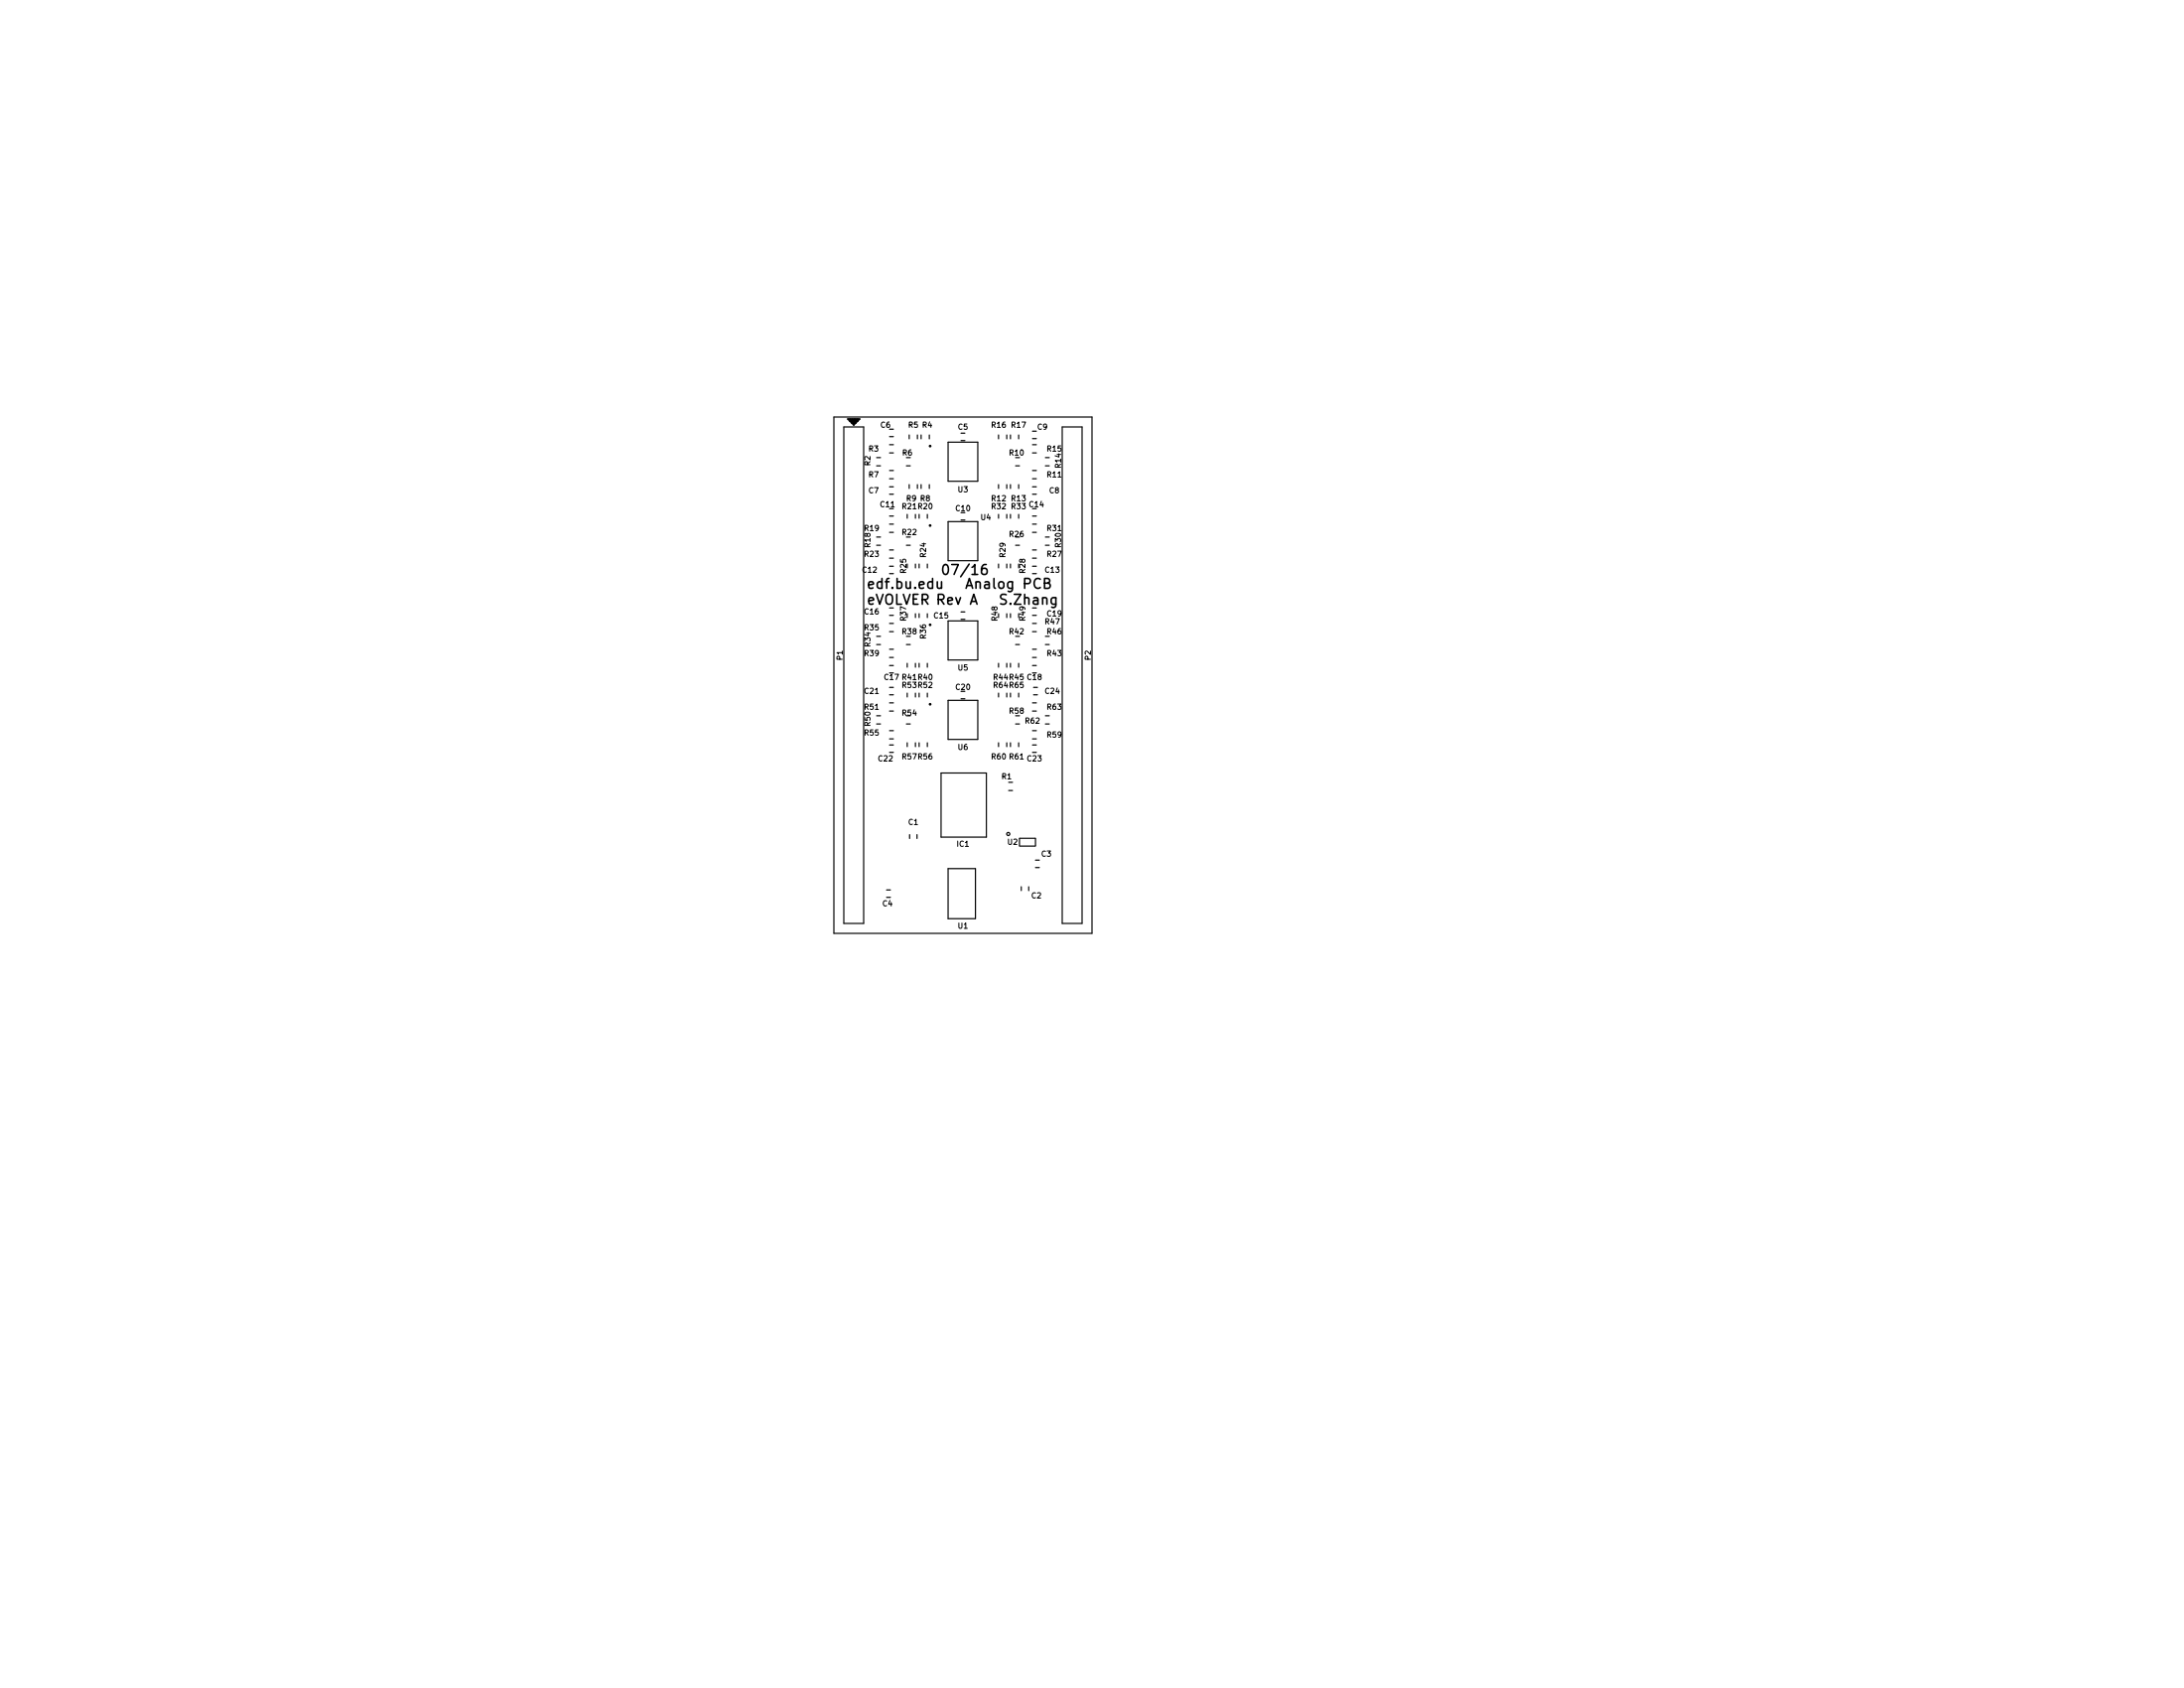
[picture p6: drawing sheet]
<svg xmlns="http://www.w3.org/2000/svg" width="279mm" height="216mm" viewBox="0 0 279 216" stroke-linecap="round" stroke-linejoin="round" font-family="sans-serif">
<path d="M108.5 53.6h1.5l-.8 .8zM108.7 53.6l.5 .5 .5-.5v.2h-1zM109 53.6l.2 .2 .3-.2v.5h-.5zM109.5 53.8l-.3-.2v.8M120.8 72.3l.2-.1a.79 .79 0 0 1 0 1.3h-.1a.84 .84 0 0 1-.1-1.2zM126.2 72.2a.5 .5 0 0 0-.6 .5v.5l.1 .2 .3 .1 .2-.1 .1-.5-.1-.2h-.4l-.2 .2" fill="none" stroke="#000" stroke-width=".2"/>
<g fill="none" stroke="#000" stroke-width=".15">
<path d="M106.7 53.3h33v66.1h-33zM107.9 54.6h2.6v63.5h-2.6zM112.1 59.6h.5M112.1 58.5h.5M113.8 55.8h.5M113.8 54.9h.5M113.8 57.9h.5M113.8 56.9h.5M116 59.6h.5M116.3 55.6v.5M117.4 55.6v.5M117.8 55.6v.5"/>
<path d="M118.9 55.6v.5M121.3 56.6h3.8v5h-3.8zM122.9 55.4h.5M122.9 56.4h.5M127.7 55.6v.5M128.8 55.6v.5M129.3 55.6v.5M129.9 59.6h.5M130.3 55.6v.5M132.1 55.2h.5M132.1 56.1h.5M132.1 57.9h.5"/>
<path d="M132.1 56.9h.5M133.7 59.6h.5M133.7 58.5h.5M135.9 54.6h2.5v63.5h-2.5zM112.1 69.7h.5M112.1 68.7h.5M113.8 62.3h.5M113.8 63.2h.5M113.8 66h.5M113.8 73.4h.5M113.8 72.4h.5M113.8 78.7h.5"/>
<path d="M113.8 60.2h.5M113.8 61.2h.5M113.8 68.1h.5M113.8 67h.5M113.8 70.3h.5M113.8 71.4h.5M113.8 79.7h.5M116 69.7h.5M116.1 65.8v.5M116.3 62v.5M117.1 65.8v.5M117.1 72.1v.5"/>
<path d="M117.1 78.5v.5M117.4 62v.5M117.6 65.8v.5M117.6 72.1v.5M117.6 78.5v.5M117.8 62v.5M118.6 65.8v.5M118.6 72.1v.5M118.6 78.5v.5M118.9 62v.5M121.3 66.7h3.8v5h-3.8zM121.3 79.4h3.8v5h-3.8z"/>
<path d="M122.9 66.5h.5M122.9 78.3h.5M122.9 79.2h.5M127.7 62v.5M127.7 65.8v.5M127.7 72.1v.5M128.8 62v.5M128.8 65.8v.5M128.8 72.1v.5M128.8 78.5v.5M129.3 62v.5M129.3 65.8v.5"/>
<path d="M129.3 72.1v.5M129.3 78.5v.5M129.9 69.7h.5M130.3 62v.5M130.3 65.8v.5M132.1 62.3h.5M132.1 63.2h.5M132.1 66h.5M132.1 73.4h.5M132.1 72.4h.5M132.1 78.7h.5M132.1 60.2h.5"/>
<path d="M132.1 61.2h.5M132.1 68.1h.5M132.1 67h.5M132.1 70.3h.5M132.1 71.4h.5M132.1 79.7h.5M133.7 69.7h.5M133.7 68.7h.5M112.1 82.4h.5M112.1 81.4h.5M112.1 92.6h.5M112.1 91.5h.5"/>
<path d="M113.8 94.5h.5M113.8 93.5h.5M113.8 85.1h.5M113.8 88.9h.5M113.8 87.9h.5M113.8 96.2h.5M113.8 95.3h.5M113.8 80.8h.5M113.8 83h.5M113.8 84.1h.5M113.8 90.9h.5M113.8 89.9h.5"/>
<path d="M116 82.4h.5M116 92.6h.5M116.1 84.8v.5M116.1 88.7v.4M116.1 95v.5M117.1 84.8v.5M117.1 88.7v.4M117.1 95v.5M117.6 84.8v.5M117.6 88.7v.4M117.6 95v.5M118.6 84.8v.5"/>
<path d="M118.6 88.7v.4M118.6 95v.5M120.4 98.9h5.8v8.2h-5.8zM121.3 89.6h3.8v5h-3.8zM122.9 89.4h.5M127.7 84.8v.5M127.7 88.7v.4M127.7 95v.5M128.8 84.8v.5M128.8 88.7v.4M128.8 95v.5M129.3 84.8v.5"/>
<path d="M129.3 88.7v.4M129.3 95v.5M129.9 82.4h.5M129.9 92.6h.5M130.3 84.8v.5M130.3 88.7v.4M130.3 95v.5M132.1 94.5h.5M132.1 93.5h.5M132.1 85.1h.5M132.1 96.2h.5M132.1 95.3h.5"/>
<path d="M132.1 80.8h.5M132.1 83h.5M132.1 84.1h.5M132.1 90.9h.5M132.1 89.9h.5M132.2 88.9h.5M132.2 87.9h.5M133.7 82.4h.5M133.7 81.4h.5M133.7 92.6h.5M133.7 91.5h.5M113.4 114.8h.5"/>
<path d="M113.4 113.8h.5M116.4 106.7v.5M117.3 106.7v.5M121.3 111.1h3.5v6.4h-3.5zM129 101.1h.5M129 100.1h.5M130.4 108.2h2M130.4 107.2h2M130.7 113.4v.5M131.6 113.4v.5M132.5 110h.5M132.5 111h.5"/>
<path d="M132.5 107.2v1"/>
<circle cx="119" cy="57.1" r=".1"/>
<circle cx="119" cy="79.9" r=".1"/>
<circle cx="119" cy="67.2" r=".1"/>
<circle cx="119" cy="90.1" r=".1"/>
<circle cx="129" cy="106.7" r=".2"/>
</g>
<g font-size="1.8">
<text x="110.8" y="77.3">eVOLVER Rev A</text>
<text x="111.4" y="75.3">edf.bu.edu</text>
<text x="121.2" y="73.5">07/16</text>
<text x="123.9" y="75.3">Analog PCB</text>
<text x="128.1" y="77.3">S.Zhang</text>
</g>
<g font-size="1">
<text x="111.1" y="57.7">R3</text>
<text x="111.3" y="59.5" transform="rotate(-90 111.3 59.5)">R2</text>
<text x="112.7" y="54.7">C6</text>
<text x="115.5" y="58.3">R6</text>
<text x="116.2" y="54.7">R5 R4</text>
<text x="122.6" y="55">C5</text>
<text x="126.9" y="54.7">R16</text>
<text x="129.2" y="58.3">R10</text>
<text x="129.4" y="54.7">R17</text>
<text x="132.7" y="55">C9</text>
<text x="134" y="57.7">R15</text>
<text x="135.7" y="59.8" transform="rotate(-90 135.7 59.8)">R14</text>
<text x="111.1" y="61">R7</text>
<text x="111.1" y="63.1">C7</text>
<text x="112.7" y="64.9">C11</text>
<text x="115.5" y="65.1">R21 R20</text>
<text x="116" y="64.1">R9 R8</text>
<text x="122.3" y="65.4">C10</text>
<text x="122.6" y="63">U3</text>
<text x="126.9" y="64.1">R12</text>
<text x="126.9" y="65.1">R32</text>
<text x="129.4" y="64.1">R13</text>
<text x="129.4" y="65.1">R33</text>
<text x="131.7" y="64.9">C14</text>
<text x="134" y="61">R11</text>
<text x="134.3" y="63.1">C8</text>
<text x="110.6" y="67.9">R19</text>
<text x="110.6" y="71.2">R23</text>
<text x="111.3" y="70" transform="rotate(-90 111.3 70)">R18</text>
<text x="115.5" y="68.4">R22</text>
<text x="118.5" y="71.2" transform="rotate(-90 118.5 71.2)">R24</text>
<text x="125.5" y="66.5">U4</text>
<text x="128.6" y="71.2" transform="rotate(-90 128.6 71.2)">R29</text>
<text x="129.2" y="68.7">R26</text>
<text x="134" y="71.2">R27</text>
<text x="134" y="67.9">R31</text>
<text x="135.7" y="70" transform="rotate(-90 135.7 70)">R30</text>
<text x="110.4" y="73.2">C12</text>
<text x="115.9" y="73.3" transform="rotate(-90 115.9 73.3)">R25</text>
<text x="131.2" y="73.3" transform="rotate(-90 131.2 73.3)">R28</text>
<text x="133.7" y="73.2">C13</text>
<text x="110.6" y="78.6">C16</text>
<text x="110.6" y="80.6">R35</text>
<text x="110.6" y="83.9">R39</text>
<text x="111.3" y="82.7" transform="rotate(-90 111.3 82.7)">R34</text>
<text x="115.5" y="81.1">R38</text>
<text x="115.9" y="79.4" transform="rotate(-90 115.9 79.4)">R37</text>
<text x="118.5" y="81.6" transform="rotate(-90 118.5 81.6)">R36</text>
<text x="119.5" y="79.1">C15</text>
<text x="127.6" y="79.4" transform="rotate(-90 127.6 79.4)">R48</text>
<text x="129.2" y="81.1">R42</text>
<text x="131.2" y="79.4" transform="rotate(-90 131.2 79.4)">R49</text>
<text x="133.7" y="79.8">R47</text>
<text x="134" y="78.8">C19</text>
<text x="134" y="83.9">R43</text>
<text x="134" y="81.1">R46</text>
<text x="107.8" y="84.4" transform="rotate(-90 107.8 84.4)">P1</text>
<text x="110.6" y="88.7">C21</text>
<text x="113.2" y="87">C17 R41 R40</text>
<text x="115.5" y="88">R53 R52</text>
<text x="122.3" y="88.2">C20</text>
<text x="122.6" y="85.8">U5</text>
<text x="127.1" y="87">R44 R45 C18</text>
<text x="127.1" y="88">R64 R65</text>
<text x="133.7" y="88.7">C24</text>
<text x="139.5" y="84.4" transform="rotate(-90 139.5 84.4)">P2</text>
<text x="110.6" y="94.1">R55</text>
<text x="110.6" y="90.8">R51</text>
<text x="111.3" y="92.8" transform="rotate(-90 111.3 92.8)">R50</text>
<text x="115.5" y="91.5">R54</text>
<text x="122.6" y="95.9">U6</text>
<text x="129.2" y="91.3">R58</text>
<text x="131.2" y="92.5">R62</text>
<text x="134" y="94.3">R59</text>
<text x="134" y="90.8">R63</text>
<text x="112.4" y="97.4">C22</text>
<text x="115.5" y="97.1">R57 R56</text>
<text x="126.9" y="97.1">R60 R61</text>
<text x="128.2" y="99.7">R1</text>
<text x="131.5" y="97.4">C23</text>
<text x="116.2" y="105.5">C1</text>
<text x="122.4" y="108.3">IC1</text>
<text x="128.9" y="108">U2</text>
<text x="133.2" y="109.6">C3</text>
<text x="112.9" y="115.9">C4</text>
<text x="122.6" y="118.8">U1</text>
<text x="132" y="114.9">C2</text>
</g>
</svg>
